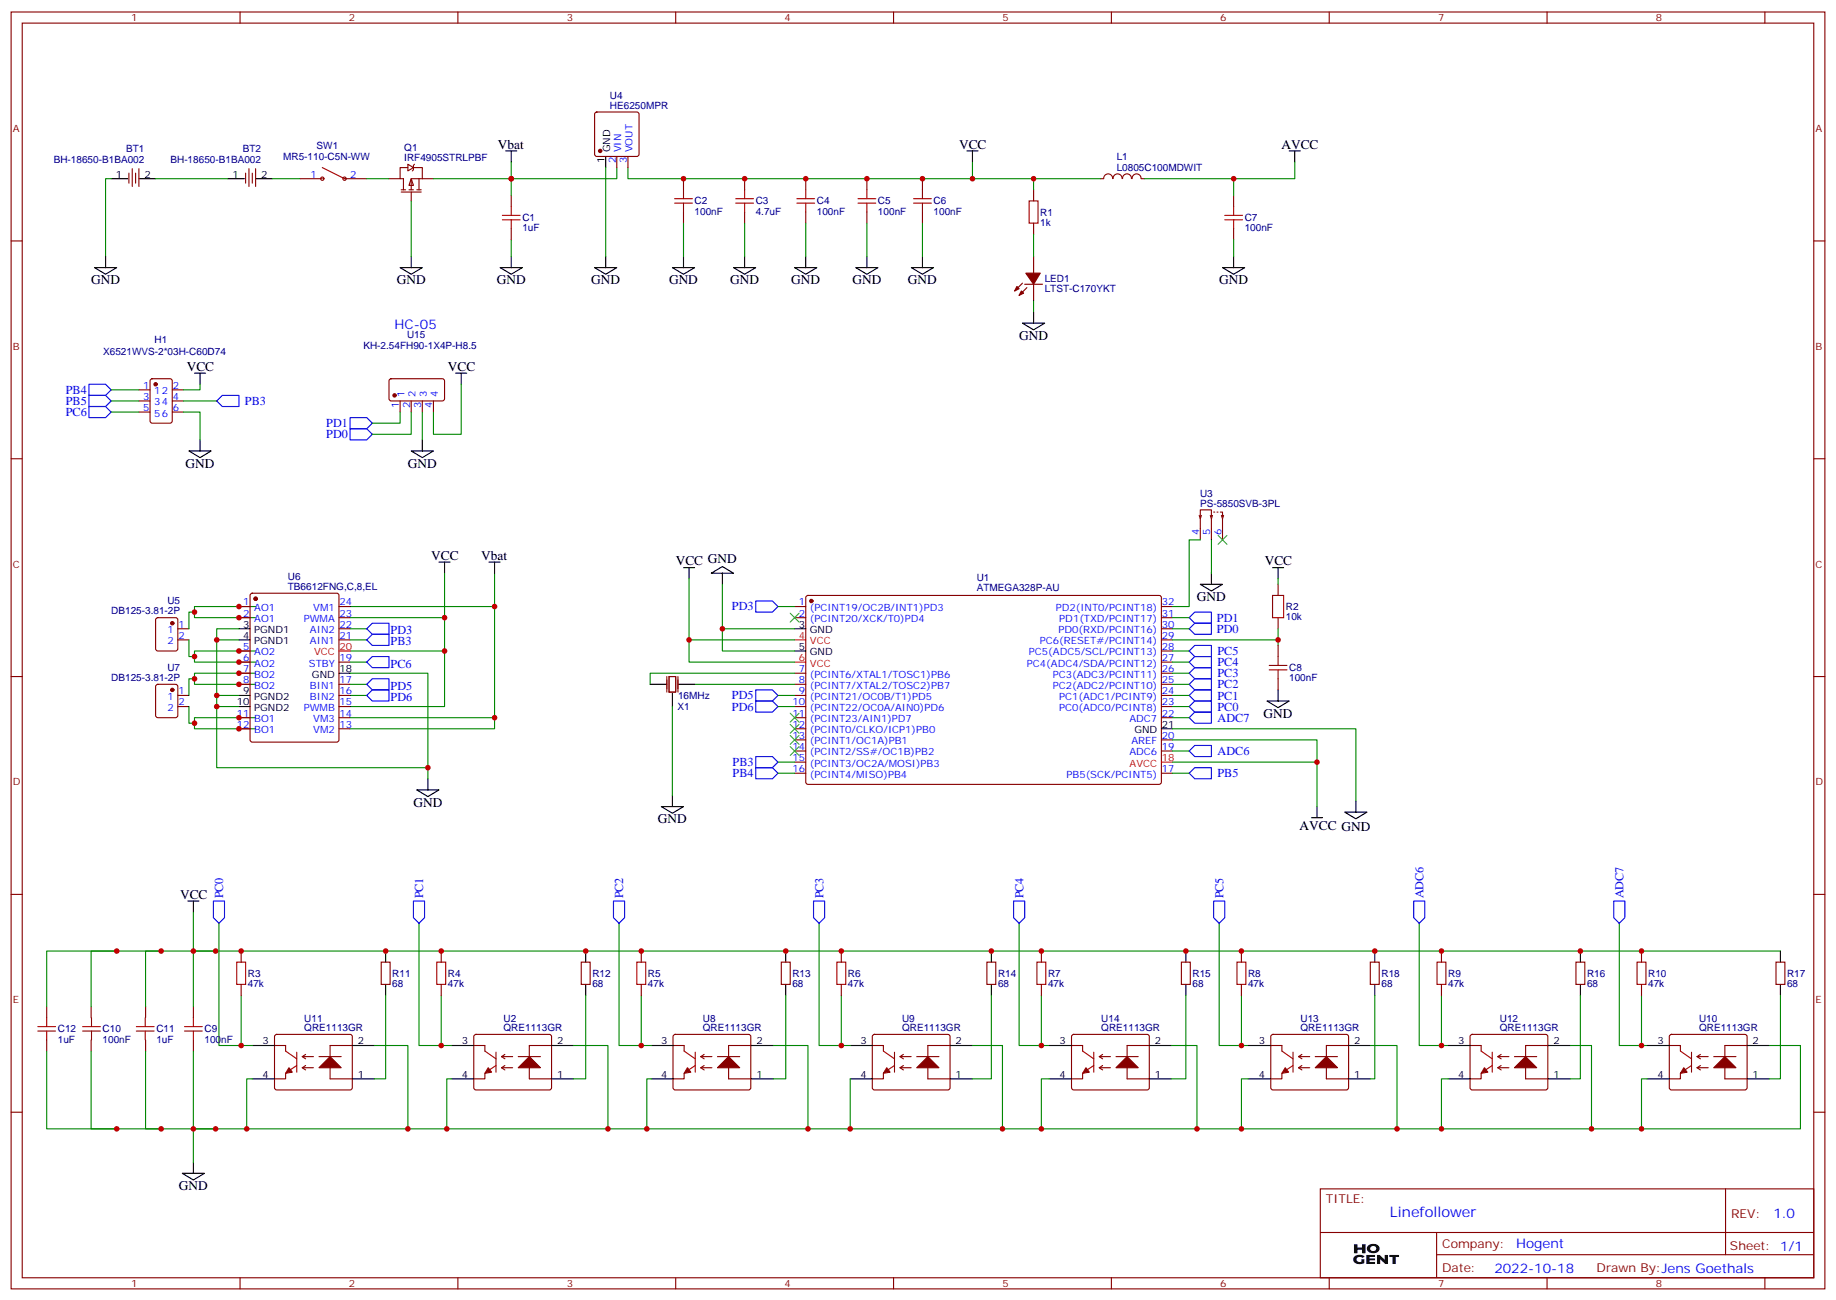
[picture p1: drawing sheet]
# EasyEDA schematic Schema Plan A.json
TITLE: Linefollower; REV: 1.0; Date: 2022-10-18; Sheet: 1/1; Drawn By: Jens Goethals; Company: Hogent

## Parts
BT1  BH-18650-B1BA002  [BATTERY-SMD_18650-1S-L77.1-W20.7-1]
BT2  BH-18650-B1BA002  [BATTERY-SMD_18650-1S-L77.1-W20.7-1]
C1  1uF  [C0805]
C2  100nF  [C0805]
C3  4.7uF  [C0805]
C4  100nF  [C0805]
C5  100nF  [C0805]
C6  100nF  [C0805]
C7  100nF  [C0805]
C8  100nF  [C0805]
C9  100nF  [C0805]
C10  100nF  [C0805]
C11  1uF  [C0805]
C12  1uF  [C0805]
H1  X6521WVS-2*03H-C60D74  [HDR-SMD_6P-P2.54-V-M-R2-C5-S7.4]
L1  L0805C100MDWIT  [L2012]
LED1  LTST-C170YKT  [LED0805-RD_YELLOW]
Q1  IRF4905STRLPBF  [D2PAK_L9.1-W10.0-P2.54-LS15.3-TL]
R1  1kΩ  [R0805]
R2  10kΩ  [R0805]
R3  47kΩ  [R0805]
R4  47kΩ  [R0805]
R5  47kΩ  [R0805]
R6  47kΩ  [R0805]
R7  47kΩ  [R0805]
R8  47kΩ  [R0805]
R9  47kΩ  [R0805]
R10  47kΩ  [R0805]
R11  68  [R0805]
R12  68  [R0805]
R13  68  [R0805]
R14  68  [R0805]
R15  68  [R0805]
R16  68  [R0805]
R17  68  [R0805]
R18  68  [R0805]
SW1  MR5-110-C5N-WW  [SW-TH_MR5-111-C5N-BB]
U1  ATMEGA328P-AU  [TQFP-32_L7.0-W7.0-P0.80-LS9.0-BL]
U2  QRE1113GR  [OPTO-SMD_QRE1113GR]
U3  PS-5850SVB-3PL  [SW-SMD_G-SWITCH_PS-5850SVX-3PL]
U4  HE6250MPR  [SOT-89-3_L4.5-W2.5-P1.50-LS4.2-BR]
U5  DB125-3.81-2P  [CONN-TH_2P-P3.81_L7.4-W7.6]
U6  TB6612FNG,C,8,EL  [SSOP24-0.65-8.9X5.3MM]
U7  DB125-3.81-2P  [CONN-TH_2P-P3.81_L7.4-W7.6]
U8  QRE1113GR  [OPTO-SMD_QRE1113GR]
U9  QRE1113GR  [OPTO-SMD_QRE1113GR]
U10  QRE1113GR  [OPTO-SMD_QRE1113GR]
U11  QRE1113GR  [OPTO-SMD_QRE1113GR]
U12  QRE1113GR  [OPTO-SMD_QRE1113GR]
U13  QRE1113GR  [OPTO-SMD_QRE1113GR]
U14  QRE1113GR  [OPTO-SMD_QRE1113GR]
U15  KH-2.54FH90-1X4P-H8.5  [HDR-TH_4P-P2.54-H-F-W10.2]
X1  16MHz  [OSC-SMD_3P-L3.2-W1.3-P1.20-L]

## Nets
AVCC: C7.2 L1.2 U1.18(AVCC) U1.20(AREF)
GND: BT1.1 C1.2 C2.1 C3.1 C4.1 C5.1 C6.1 C7.1 C8.1 C9.1 C10.1 C11.2 C12.2 H1.6 LED1.1 Q1.1(G) U1.3(GND) U1.5(GND) U1.21(GND) U2.2 U2.4 U3.5 U4.1(GND) U6.3(PGND1) U6.4(PGND1) U6.9(PGND2) U6.10(PGND2) U6.18(GND) U8.2 U8.4 U9.2 U9.4 U10.2 U10.4 U11.2 U11.4 U12.2 U12.4 U13.2 U13.4 U14.2 U14.4 U15.3 X1.2(GND)
Vbat: C1.1 Q1.3(S) U4.2(VIN) U6.13(VM2) U6.14(VM3) U6.24(VM1)
VCC: C2.2 C3.2 C4.2 C5.2 C6.2 C9.2 C10.2 C11.1 C12.1 H1.2 L1.1 R1.1 R2.1 R3.1 R4.1 R5.1 R6.1 R7.1 R8.1 R9.1 R10.1 R11.1 R12.1 R13.1 R14.1 R15.1 R16.1 R17.1 R18.1 U1.4(VCC) U1.6(VCC) U4.3(VOUT) U6.15(PWMB) U6.20(VCC) U6.23(PWMA) U15.4
ADC6: R9.2 U1.19(ADC6) U12.3
ADC7: R10.2 U1.22(ADC7) U10.3
PB3: H1.4 U1.15((PCINT3/OC2A/MOSI)PB3) U6.21(AIN1)
PB4: H1.1 U1.16((PCINT4/MISO)PB4)
PB5: H1.3 U1.17(PB5(SCK/PCINT5))
PC0: R3.2 U1.23(PC0(ADC0/PCINT8)) U11.3
PC1: R4.2 U1.24(PC1(ADC1/PCINT9)) U2.3
PC2: R5.2 U1.25(PC2(ADC2/PCINT10)) U8.3
PC3: R6.2 U1.26(PC3(ADC3/PCINT11)) U9.3
PC4: R7.2 U1.27(PC4(ADC4/SDA/PCINT12)) U14.3
PC5: R8.2 U1.28(PC5(ADC5/SCL/PCINT13)) U13.3
PC6: H1.5 U6.19(STBY)
PD0: U1.30(PD0(RXD/PCINT16)) U15.2
PD1: U1.31(PD1(TXD/PCINT17)) U15.1
PD3: U1.1((PCINT19/OC2B/INT1)PD3) U6.22(AIN2)
PD5: U1.9((PCINT21/OC0B/T1)PD5) U6.17(BIN1)
PD6: U1.10((PCINT22/OC0A/AIN0)PD6) U6.16(BIN2)
Net-(BT1-2): BT1.2 BT2.1
Net-(BT2-2): BT2.2 SW1.1
Net-(C8-2): C8.2 R2.2 U1.29(PC6(RESET#/PCINT14))
Net-(LED1-2): LED1.2 R1.2
Net-(Q1-4): Q1.4(D) SW1.2
Net-(R11-2): R11.2 U11.1
Net-(R12-2): R12.2 U2.1
Net-(R13-2): R13.2 U8.1
Net-(R14-2): R14.2 U9.1
Net-(R15-2): R15.2 U14.1
Net-(R16-2): R16.2 U12.1
Net-(R17-2): R17.2 U10.1
Net-(R18-2): R18.2 U13.1
Net-(U1-7): U1.7((PCINT6/XTAL1/TOSC1)PB6) X1.3(OSC2)
Net-(U1-8): U1.8((PCINT7/XTAL2/TOSC2)PB7) X1.1(OSC1)
Net-(U1-32): U1.32(PD2(INT0/PCINT18)) U3.4
Net-(U5-1): U5.1 U6.1(AO1) U6.2(AO1)
Net-(U5-2): U5.2 U6.5(AO2) U6.6(AO2)
Net-(U6-7): U6.7(BO2) U6.8(BO2) U7.1
Net-(U6-11): U6.11(BO1) U6.12(BO1) U7.2

Not connected (* = marked no-connect by the designer): U1 2((PCINT20/XCK/T0)PD4)* 11((PCINT23/AIN1)PD7)* 12((PCINT0/CLKO/ICP1)PB0)* 13((PCINT1/OC1A)PB1)* 14((PCINT2/SS#/OC1B)PB2)*; U3 6*

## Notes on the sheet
- HC-05
